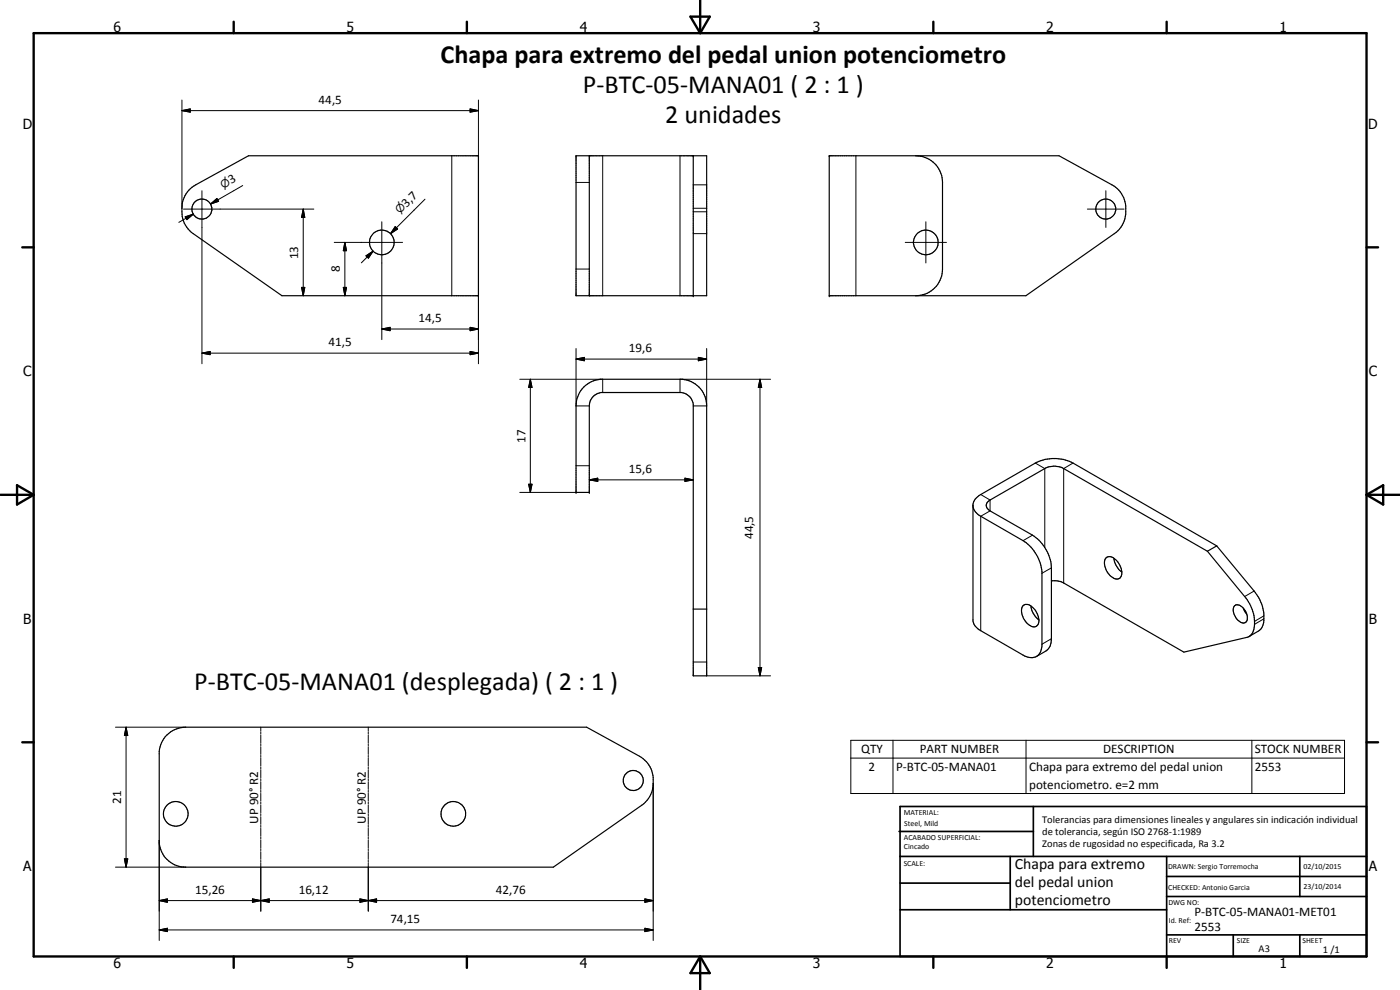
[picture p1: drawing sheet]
<svg xmlns="http://www.w3.org/2000/svg" width="420mm" height="297mm" viewBox="0 0 420 297" stroke-linecap="round" stroke-linejoin="round" font-family="sans-serif">
<g fill="none" stroke="#000" stroke-width=".35">
<path d="M56.7 57.1l2-1.6 15.9-8.8h69v42h-59l-26.6-18.6a9 9 0 0 1-1.3-13zM172.9 46.7h39.2v42h-39.2zM176.9 46.7v42M208.1 46.7v42M248.9 46.7h68.9l15.9 8.8a8 8 0 0 1 4.2 6.3 8.9 8.9 0 0 1-1.1 5.8l-1.8 2.1-27.1 19h-59zM274.9 46.7a8 8 0 0 1 8 8v26a8 8 0 0 1-8 8M175.2 116.1l2.3-1.6 2.7-.7h24.6a8 8 0 0 1 7.3 8v81h-4v-81.5a4.2 4.2 0 0 0-3.6-3.5h-24.1a4.1 4.1 0 0 0-3.5 4v25.9h-4v-25.9a8.3 8.3 0 0 1 2.3-5.7zM292 152.1a4.3 4.3 0 0 0 2.3 2.8l12.7 7.3a12.7 12.7 0 0 1 5.7 9.2v22.4a3.8 3.8 0 0 1-1.6 3.2M315.5 174.3h1.8l1.9 .6 36.1 20.8 19.6-4.7M332.1 167.3a2.62 2.62 0 0 1 3.3 1.3 4.4 4.4 0 0 1 .8 4.8 2.63 2.63 0 0 1-3.6-1.4 4 4 0 0 1-.5-4.7zM334.3 167.5a5.8 5.8 0 0 0 2.4 4.1M362.4 165.4l11.1 13.6a10.7 10.7 0 0 1 2.2 11.2l-.8 .8"/>
<path d="M362.4 165.4l-43.2-24.8a5.9 5.9 0 0 0-5.6 0l-16.5 9.4a1.73 1.73 0 0 0-1.1 1.7 1.73 1.73 0 0 0 1.1 1.6l12.8 7.3a12.6 12.6 0 0 1 5.6 9.8v22.3l-.4 1.2-.9 1.2-3.1 1.9M365.2 163.8l11.2 13.5a11.2 11.2 0 0 1 2.3 11l-.7 .8-3.2 1.9M365.2 163.8l-2.8 1.6M365.2 163.8l-43.2-24.9a12.5 12.5 0 0 0-9.6-.7l-1.7 .7-16.9 9.8-1.1 1-.4 .8-.3 .8v35.1a4.2 4.2 0 0 0 2.3 2.8l12.7 7.4a4.2 4.2 0 0 0 4.1 .4M208.1 182.8h4M307 181.8a2.05 2.05 0 0 1 2.9 .4 4.4 4.4 0 0 1 1.4 5.5 2.15 2.15 0 0 1-3-.7 4.6 4.6 0 0 1-1.3-5.2zM309.4 181.8a5.9 5.9 0 0 0 2.4 4.2M370.5 181.7a1.94 1.94 0 0 1 2.7 .8 3.3 3.3 0 0 1 .7 4.2 2.44 2.44 0 0 1-3.2-1.7 2.86 2.86 0 0 1-.2-3.3zM373.2 182.5l1 1.8M49.6 221a8.2 8.2 0 0 1 6.1-2.8h120.4l15.8 8.7a8.1 8.1 0 0 1 4.1 6.4 8.9 8.9 0 0 1-1 5.7l-1.8 2.2-27.1 19h-110.4a8 8 0 0 1-7.9-7.3v-27.4l.7-2.7z"/>
<circle cx="60.6" cy="62.7" r="2.99"/>
<circle cx="114.6" cy="72.7" r="3.7"/>
<circle cx="277.9" cy="72.7" r="3.7"/>
<circle cx="331.9" cy="62.7" r="3"/>
<circle cx="190.1" cy="234.2" r="3"/>
<circle cx="52.8" cy="244.2" r="3.7"/>
<circle cx="136" cy="244.2" r="3.7"/>
</g>
<g fill="none" stroke="#000" stroke-width=".3">
<path d="M54.6 33.2l2.5-.5v1zM54.6 33.2h89M54.6 30v32.5M141.1 32.7l2.5 .5-2.5 .5zM143.6 30v16.7M60.6 57.2v51.9M65.4 60l-2.2 1.2M72.8 55.7l-9.6 5.5M127.5 59.8l-10.3 10.3M135.6 46.7v42M172.9 54.7h4M180.9 46.7v42"/>
<path d="M204.1 46.7v42M208.1 55.5h4M256.9 46.7v42M331.9 57.2v11M55.1 62.7h39.1M55.6 65.1l2.4-.8-1.9 1.6zM58 64.3l-4.3 2.4M63.2 61.2l1.9-1.6 .5 .8zM91 62.7l.5 2.5h-1zM91 62.7v26M100.3 72.7h20.5M103.5 72.7l.5 2.5h-1z"/>
<path d="M103.5 72.7v16M109.8 76.8l2.2-1.4-1.4 2.1zM112 75.4l-3.6 3.5M114.6 66.5v35.4M118.6 68l.7 .7-2.1 1.4zM208.1 63.5h4M208.1 70.1h4M208.1 62.5h4M271.7 72.7h12.3M277.9 66.5v12.4M326.3 62.7h11M90.5 86.2h1l-.5 2.5z"/>
<path d="M103 86.2h1l-.5 2.5zM114.6 98.7l2.5-.5v1zM114.6 98.7h29M141.1 98.2l2.5 .5-2.5 .5zM143.6 88.7v20.4M172.9 80.7h4M60.6 106l2.5-.5v.9zM60.6 106h83M141.1 105.5l2.5 .5-2.5 .4zM156 113.8h24.9v4M159.2 113.8l.5 2.4h-1zM159.2 113.8v33.9"/>
<path d="M172.9 107.7l2.5-.5v1zM172.9 104.6v17.2h4M172.9 107.7h39.2M209.6 107.2l2.5 .5-2.5 .5zM212.1 104.6v17.2h-4M228.1 113.8l.5 2.4h-1zM228.1 113.8v89M231.3 113.8h-27.2v4M172.9 139.7h4M310.7 138.9l2.9 1.7v23.7M322 138.9l-2.8 1.7v34.3M156 147.7h16.9"/>
<path d="M158.7 145.3h1l-.5 2.4zM176.9 144l2.5-.5v.9zM176.9 144h31.2M205.6 143.5l2.5 .5-2.5 .4zM294.3 148.4l2.8 1.6v3.3l-2.8 1.6v34.3M309.9 160.6l-2.9 1.6M315.5 170.4l-2.8 1.6M376.4 177.3l-2.9 1.7M208.1 198.6h4M315.5 191.6l-2.8 1.7M379.3 185.7l-2.8 1.6M379.3 184.8l-2.8 1.6"/>
<path d="M34.7 218.2h21M37.8 218.2l.5 2.5h-1zM37.8 218.2v42M78.3 218.2v1.2M78.3 219.6v.6M110.5 218.2v1.2M110.5 219.6v.6M212.1 202.8h19.2M227.6 200.3h1l-.5 2.5zM78.3 220.5v2.4M78.3 223.1v.6M78.3 224v2.4"/>
<path d="M78.3 226.7v.5M78.3 227.5v2.4M78.3 230.2v.6M78.3 231v2.3M78.3 233.6v.6M78.3 234.5v2.4M78.3 237.2v.5M78.3 238v2.4M110.5 220.5v2.4M110.5 223.1v.6M110.5 224v2.4M110.5 226.7v.5"/>
<path d="M110.5 227.5v2.4M110.5 230.2v.6M110.5 231v2.3M110.5 233.6v.6M110.5 234.5v2.4M110.5 237.2v.5M110.5 238v2.4M196 235v47.2M255.3 222.1h148.2v16h-148.2zM255.3 227.5h148.2M268 222.1v16M307.9 222.1v16"/>
<path d="M375.7 222.1v16M37.3 257.7h1l-.5 2.5zM47.8 252.2v30M78.3 240.7v.5M78.3 241.5v2.3M78.3 244.1v.6M78.3 245v2.4M78.3 247.6v.6M78.3 248.5v2.4M78.3 251.1v.6M78.3 252v2.4M78.3 254.6v.6"/>
<path d="M78.3 255.5v2.4M78.3 258.1v.6M78.3 259v14.4M110.5 240.7v.5M110.5 241.5v2.3M110.5 244.1v.6M110.5 245v2.4M110.5 247.6v.6M110.5 248.5v2.4M110.5 251.1v.6M110.5 252v2.4M110.5 254.6v.6"/>
<path d="M110.5 255.5v2.4M110.5 258.1v.6M110.5 259v14.4M34.7 260.2h21M47.8 270.2l2.4-.5v1zM47.8 279l2.4-.5v1zM47.8 270.2h148.2M47.8 279h148.2M75.8 269.7l2.5 .5-2.5 .5zM78.3 270.2l2.5-.5v1zM108 269.7l2.5 .5-2.5 .5zM108 269.7v1l5-1v1z"/>
<path d="M110.5 270.2l2.5-.5v1zM193.5 269.7l2.5 .5-2.5 .5zM193.5 278.5l2.5 .5-2.5 .5z"/>
</g>
<g fill="#000">
<circle cx="208.1" cy="46.7" r=".18"/>
<circle cx="248.9" cy="46.7" r=".18"/>
<circle cx="208.1" cy="88.7" r=".18"/>
<circle cx="248.9" cy="88.7" r=".18"/>
<circle cx="172.9" cy="147.7" r=".18"/>
<circle cx="176.9" cy="147.7" r=".18"/>
</g>
<g fill="none" stroke="#000" stroke-width=".71">
<path d="M10.1 9.9h400v277.1h-400zM70.1 6.5v3.4M140.1 6.5v3.4M207.2 5h5.8l-2.9 4.9zM210.1 0v9.9M280.1 6.5v3.4M350.1 6.5v3.4M6.7 74.2h3.4M410.1 74.2h3.5M.1 148.5h10M5.1 145.6l5 2.9-5 2.9zM410.1 148.5h10"/>
<path d="M410.1 148.5l5-2.9v5.8zM6.7 222.7h3.4M410.1 222.7h3.5M70.1 287v3.4M140.1 287v3.4M210.1 287v10M210.1 287l2.9 5h-5.8zM280.1 287v3.4M350.1 287v3.4"/>
</g>
<g fill="none" stroke="#000" stroke-width=".51">
<path d="M269.8 249.5h40.3M270.1 242h140v45h-140zM270.1 257h140M303.2 257v16M310.1 242v15M350.1 257v30M390.1 257v12M270.1 265h33.1M270.1 273h80M350.1 269h60M350.1 263h60M350.1 280.5h60"/>
<path d="M370.1 280.5v6.5M390.1 280.5v6.5"/>
</g>
<g fill="#000">
<path d="M54.6 33.2l2.5-.5v1zM141.1 32.7l2.5 .5-2.5 .5zM63.2 61.2l1.9-1.6 .5 .8zM55.6 65.1l2.4-.8-1.9 1.6zM91 62.7l.5 2.5h-1zM103.5 72.7l.5 2.5h-1zM109.8 76.8l2.2-1.4-1.4 2.1zM118.6 68l.7 .7-2.1 1.4zM90.5 86.2h1l-.5 2.5zM103 86.2h1l-.5 2.5zM114.6 98.7l2.5-.5v1zM141.1 98.2l2.5 .5-2.5 .5z"/>
<path d="M60.6 106l2.5-.5v.9zM141.1 105.5l2.5 .5-2.5 .4zM159.2 113.8l.5 2.4h-1zM172.9 107.7l2.5-.5v1zM209.6 107.2l2.5 .5-2.5 .5zM228.1 113.8l.5 2.4h-1zM158.7 145.3h1l-.5 2.4zM176.9 144l2.5-.5v.9zM205.6 143.5l2.5 .5-2.5 .4zM227.6 200.3h1l-.5 2.5zM37.8 218.2l.5 2.5h-1zM37.3 257.7h1l-.5 2.5z"/>
<path d="M47.8 270.2l2.4-.5v1zM47.8 279l2.4-.5v1zM75.8 269.7l2.5 .5-2.5 .5zM78.3 270.2l2.5-.5v1zM108 269.7l2.5 .5-2.5 .5zM110.5 270.2l2.5-.5v1zM193.5 269.7l2.5 .5-2.5 .5zM193.5 278.5l2.5 .5-2.5 .5z"/>
</g>
<g font-size="7.9">
<text x="132.2" y="18.8">Chapa para extremo del pedal union potenciometro</text>
<text x="175" y="27.8">P-BTC-05-MANA01 ( 2 : 1 )</text>
<text x="199.6" y="36.8">2 unidades</text>
<text x="58.3" y="207.1">P-BTC-05-MANA01 (desplegada) ( 2 : 1 )</text>
</g>
<g font-size="4.7">
<text x="304.6" y="260.8">Chapa para extremo</text>
<text x="304.6" y="266.2">del pedal union</text>
<text x="304.6" y="271.6">potenciometro</text>
</g>
<g font-size="4.2">
<text x="34" y="9.6">6</text>
<text x="104" y="9.6">5</text>
<text x="174" y="9.6">4</text>
<text x="244" y="9.6">3</text>
<text x="314" y="9.6">2</text>
<text x="384" y="9.6">1</text>
<text x="6.8" y="38.7">D</text>
<text x="410.6" y="38.7">D</text>
<text x="7" y="112.9">C</text>
<text x="410.8" y="112.9">C</text>
<text x="7" y="187.1">B</text>
<text x="410.8" y="187.1">B</text>
<text x="7" y="261.4">A</text>
<text x="410.8" y="261.4">A</text>
<text x="34" y="290.4">6</text>
<text x="104" y="290.4">5</text>
<text x="174" y="290.4">4</text>
<text x="244" y="290.4">3</text>
<text x="314" y="290.4">2</text>
<text x="384" y="290.4">1</text>
</g>
<g font-size="3.9">
<text x="95.6" y="31.1">44,5</text>
<text x="69.4" y="55.2" transform="rotate(-30 69.4 55.2)">3</text>
<text x="122" y="62.3" transform="rotate(-45 122 62.3)">3,7</text>
<text x="89.5" y="77.8" transform="rotate(-90 89.5 77.8)">13</text>
<text x="102" y="81.7" transform="rotate(-90 102 81.7)">8</text>
<text x="125.6" y="96.7">14,5</text>
<text x="98.6" y="103.9">41,5</text>
<text x="188.7" y="105.7">19,6</text>
<text x="157.7" y="132.8" transform="rotate(-90 157.7 132.8)">17</text>
<text x="188.7" y="141.9">15,6</text>
<text x="226" y="161.8" transform="rotate(-90 226 161.8)">44,5</text>
<text x="258.4" y="226.1">QTY</text>
<text x="276" y="226.1">PART NUMBER</text>
<text x="331.1" y="226.1">DESCRIPTION</text>
<text x="376.6" y="226.1">STOCK NUMBER</text>
<text x="260.7" y="231.4">2</text>
<text x="268.9" y="231.4">P-BTC-05-MANA01</text>
<text x="308.9" y="231.4">Chapa para extremo del pedal union</text>
<text x="376.6" y="231.4">2553</text>
<text x="308.9" y="236.8">potenciometro. e=2 mm</text>
<text x="36.4" y="241.2" transform="rotate(-90 36.4 241.2)">21</text>
<text x="77.5" y="247.1" transform="rotate(-90 77.5 247.1)">UP 90° R2</text>
<text x="109.8" y="247.1" transform="rotate(-90 109.8 247.1)">UP 90° R2</text>
<text x="58.5" y="268.1">15,26</text>
<text x="89.7" y="268.1">16,12</text>
<text x="148.8" y="268.1">42,76</text>
<text x="358.5" y="275">P-BTC-05-MANA01-MET01</text>
<text x="117.2" y="276.9">74,15</text>
<text x="358.5" y="279.4">2553</text>
</g>
<g font-size="3.3">
<text x="67" y="56.6" transform="rotate(-30 67 56.6)">n</text>
<text x="120" y="64.3" transform="rotate(-45 120 64.3)">n</text>
</g>
<g font-size="3.1">
<text x="312.7" y="246.8">Tolerancias para dimensiones lineales y angulares sin indicación individual</text>
<text x="312.7" y="250.4">de tolerancia, según ISO 2768-1:1989</text>
<text x="312.7" y="254">Zonas de rugosidad no especificada, Ra 3.2</text>
<text x="377.7" y="285.6">A3</text>
<text x="397" y="285.9">1 /1</text>
</g>
<g font-size="2.4">
<text x="271.2" y="244.4">MATERIAL:</text>
<text x="271.3" y="252">ACABADO SUPERFICIAL:</text>
<text x="271.4" y="247.9">Steel, Mild</text>
<text x="271.3" y="254.6">Cincado</text>
<text x="271.2" y="259.7">SCALE:</text>
<text x="350.6" y="260.8">DRAWN: Sergio Torremocha</text>
<text x="391.2" y="260.6">02/10/2015</text>
<text x="350.6" y="267">CHECKED: Antonio Garcia</text>
<text x="391.2" y="266.7">23/10/2014</text>
<text x="350.6" y="271.4">DWG NO:</text>
<text x="350.8" y="276.9">Id. Ref:</text>
<text x="350.8" y="282.8">REV</text>
<text x="371.2" y="282.9">SIZE</text>
<text x="390.9" y="282.9">SHEET</text>
</g>
</svg>
